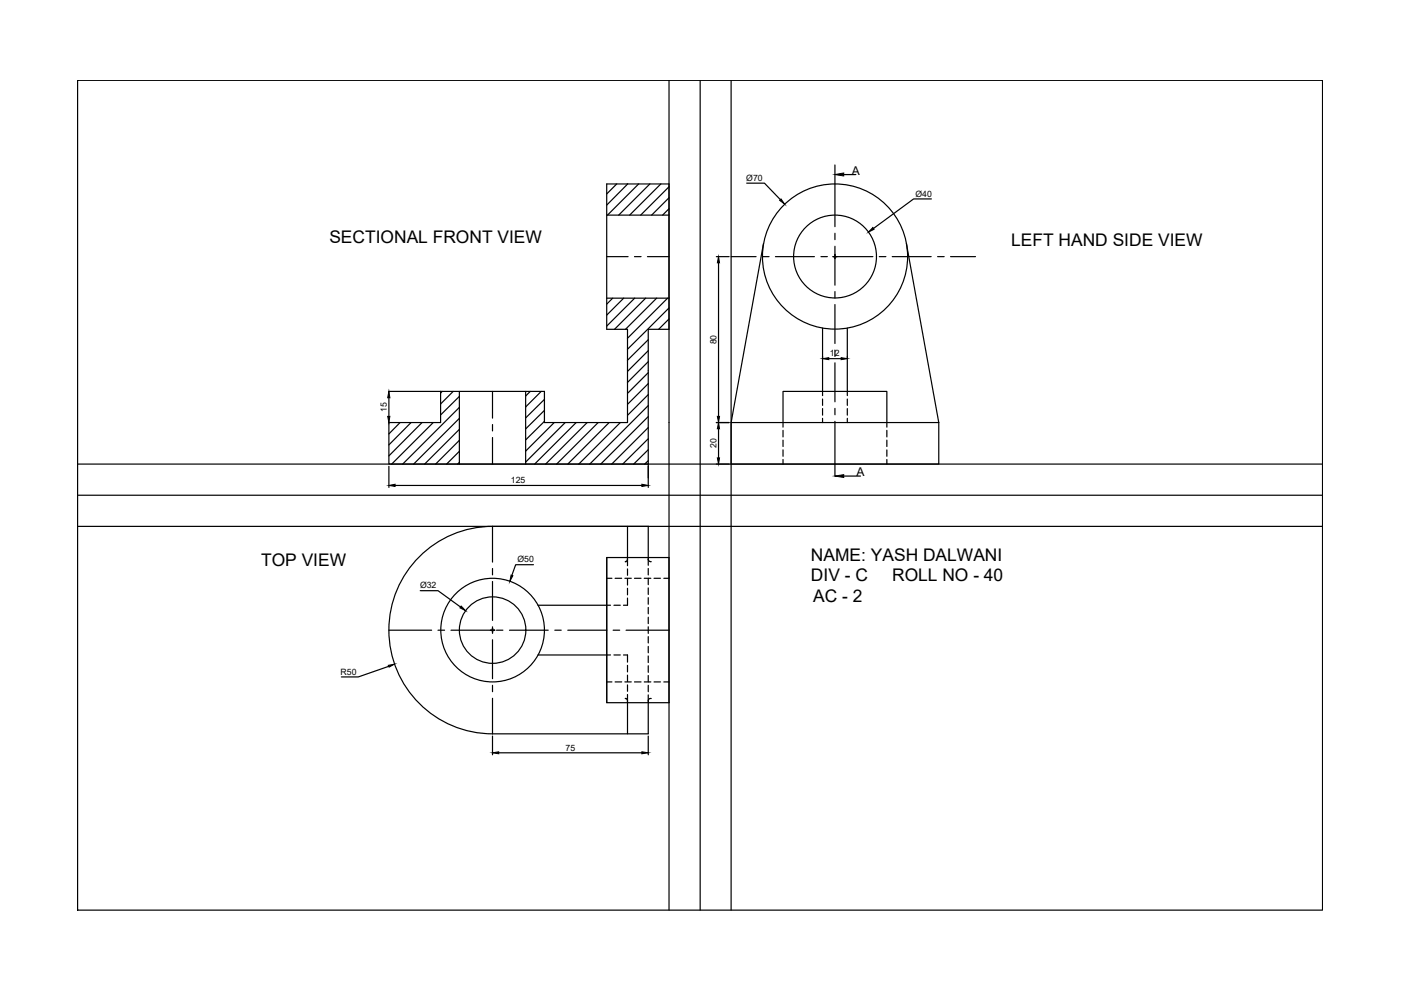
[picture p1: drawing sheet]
<svg xmlns="http://www.w3.org/2000/svg" width="297mm" height="210mm" viewBox="0 0 297 210" stroke-linecap="round" stroke-linejoin="round" font-family="sans-serif">
<!-- layer: 0 -->
<g fill="none" stroke="#000" stroke-width=".25">
<path d="M16.5 17h263.9v176h-263.9zM148.4 17v176M128.6 39h13.2v30.8h-4.4v28.6h-54.9v-8.8h10.9v-6.6h22v6.6h17.6v-19.8h-4.4zM130.8 39l-2.2 2.1M133.1 39l-4.5 4.5M135.4 39l-6.6 6.6M137.8 39l-6.6 6.6M140.1 39l-6.6 6.6M141.8 39.6l-6 6M177 35v4M178.9 37h2.6M128.6 45.6h13.2"/>
<path d="M141.8 41.9l-3.6 3.7M141.8 44.3l-1.3 1.3M161.9 51.7l-6.9 37.9M192.2 51.7l6.8 37.9M128.6 63.2h13.2M129.9 63.2l-1.3 1.3M132.2 63.2l-3.6 3.6M134.6 63.2l-6 5.9M136.9 63.2l-6.6 6.6M137.4 72l-4.4 4.4M137.4 74.4l-4.4 4.4M137.4 76.7l-4.4 4.4"/>
<path d="M137.4 79l-4.4 4.4M139.2 63.2l-6.6 6.6M141.5 63.2l-8.5 8.5M141.8 65.3l-8.8 8.8M141.8 67.6l-2.2 2.2M174.4 69.6v13.4M179.6 69.6v13.4M82.5 89.6v.1M84.8 89.6l-2.3 2.4M87.2 89.6l-4.7 4.7M89.5 89.6l-7 7.1M91.8 89.6l-8.8 8.8"/>
<path d="M93.8 83l-.4 .3M96.1 83l-2.7 2.7M97.4 86.4l-12 12M97.4 88.7l-9.7 9.7M97.4 84l-4 4M97.4 91l-7.4 7.4M97.4 93.4l-5 5M97.4 95.7l-2.7 2.7M97.4 98.1l-.4 .3M97.4 83v15.4M111.4 83v15.4M112.4 83l-1 1"/>
<path d="M114.8 83l-3.4 3.3M115.4 84.7l-4 3.9M115.4 87l-4 3.9M115.4 89.3l-4 4M117.5 89.6l-6.1 6M119.8 89.6l-8.4 8.4M122.2 89.6l-8.8 8.8M124.5 89.6l-8.8 8.8M126.8 89.6l-8.8 8.8M129.1 89.6l-8.7 8.8M131.5 89.6l-8.8 8.8M137.4 81.3l-4.4 4.4"/>
<path d="M137.4 83.7l-4.4 4.4M137.4 86l-12.4 12.4M137.4 88.3l-10 10.1M137.4 90.6l-7.7 7.8M137.4 93l-5.4 5.4M137.4 95.3l-3 3.1M137.4 97.7l-.7 .7M155 89.6v8.8h44v-8.8M155 89.6h44M174.4 83h-8.4v6.6M174.4 83h5.2M177 98.4v2.5"/>
<path d="M179.6 83h8.4v6.6M16.5 105h263.9M128.6 118.2h13.2v30.8h-13.2zM128.6 118.2v30.8M132.6 119.1h.1M133 111.6v7l-.2 .4-.2 .1M137.9 119.1h.1M137.9 119.1l-.2-.1-.3-.4v-7h-33a22 22 0 0 0-21.9 22 22 22 0 0 0 21.9 22h33v-7M178.9 100.9h3.5M114.1 138.9h14.5M114.1 128.3h14.5M132.6 148.1h.1"/>
<path d="M132.6 148.1l.2 .1 .2 .3M133 148.6v7M137.9 148.1h.1M137.9 148.1l-.2 .1-.3 .3"/>
<circle cx="177" cy="54.4" r="15.4"/>
<circle cx="177" cy="54.4" r="8.8"/>
<circle cx="104.4" cy="133.6" r="11"/>
<circle cx="104.4" cy="133.6" r="7"/>
</g>
<!-- layer: Construction -->
<path d="M141.8 17v176M155 17v176M16.5 98.4h263.9M16.5 111.6h263.9" fill="none" stroke="#000" stroke-width=".25"/>
<!-- layer: Centre Line -->
<g fill="none" stroke="#000" stroke-width=".25">
<path d="M177 39v9.1M128.6 54.4h4.6M134.5 54.4h1.4M137.3 54.4h4.5M155 54.4h5.3M161.7 54.4h1.4M164.4 54.4h8.3M174.1 54.4h1.3M176.8 54.4h8.3M177 49.5v1.3M177 52.2v8.3M186.4 54.4h1.4"/>
<path d="M189.2 54.4h8.2M198.8 54.4h1.4M201.5 54.4h5.3M177 61.8v1.4M177 64.6v8.2M177 74.2v1.4M177 76.9v8.3M104.4 83v5.7M104.4 90v1.4M104.4 92.8v5.6M177 86.6v1.3M177 89.3v9.1"/>
<path d="M104.4 111.6v7.6M82.5 133.6h9M92.9 133.6h1.4M95.6 133.6h8.3M104.4 120.5v1.4M104.4 123.3v8.2M104.4 132.9v1.4M104.4 135.7v8.2M105.3 133.6h1.3M108 133.6h8.2M117.6 133.6h1.4M120.4 133.6h8.2"/>
<path d="M130 133.6h1.4M132.7 133.6h9.1M104.4 145.3v1.4M104.4 148.1v7.5"/>
</g>
<!-- layer: Hidden -->
<g fill="none" stroke="#000" stroke-width=".25">
<path d="M166 89.6v1M166 91.2v1.4M166 93.3v1.4M166 95.4v1.3M166 97.4v1M174.4 83v.9M174.4 84.6v1.4M174.4 86.6v1.4M174.4 88.7v.9M179.6 83v.9M179.6 84.6v1.4M179.6 86.6v1.4"/>
<path d="M179.6 88.7v.9M188 89.6v1M188 91.2v1.4M188 93.3v1.4M188 95.4v1.3M188 97.4v1M133 118.4v1.5M137.4 118.4v1.5M128.6 128.3h.8M128.6 138.9h.8M128.6 122.6h1.1M130.2 128.3h1.3"/>
<path d="M130.2 138.9h1.3M130.4 122.6h1.4M132.2 138.9h.8v1.5M132.5 122.6h1.3M133 126.8v1.5h-.8M133 120.6v1.4M133 122.7v1.4M133 124.7v1.4M134.5 122.6h1.4M136.6 122.6h1.4M137.4 120.5v1.4M137.4 122.6v1.4"/>
<path d="M137.4 124.6v1.4M137.4 126.7v1.4M137.4 128.8v1.3M137.4 130.9v1.3M137.4 132.9v1.4M137.4 135v1.3M137.4 137v1.4M137.4 139.1v1.4M138.7 122.6h1.3M140.7 122.6h1.1M128.6 144.6h1.1M130.4 144.6h1.4"/>
<path d="M132.5 144.6h1.3M133 141.1v1.4M133 143.1v1.4M133 145.2v1.4M133 147.2v1.6M134.5 144.6h1.4M136.6 144.6h1.4M137.4 141.2v1.4M137.4 143.2v1.4M137.4 145.3v1.4M137.4 147.3v1.5M138.7 144.6h1.3"/>
<path d="M140.7 144.6h1.1"/>
</g>
<!-- layer: Dimension -->
<g fill="none" stroke="#000" stroke-width=".25">
<path d="M158.3 38.8h3.8l3.4 3.5M151.9 54.4h2.7M152.3 55.7v32.6M176.6 54.4h.8M177 53.9v.9M197.5 42.2h-3.8l-8.5 6.2M174.4 75.6v.2M175.7 76h2.6M179.6 75.6v.2M82.5 84.3v4M82.5 98.9v4.4M82.5 83h10.9"/>
<path d="M137.4 98.4v4.9M151.9 98.4h2.7M151.9 89.6h2.7M152.3 90.9v6.2M83.8 102.9h52.3M113.1 119.7h-3.8l-.8 2.3M89.1 125.2h3.8l4.7 3.5M104 133.6h.9M104.4 133.2v.8M82.4 141.3l-6.4 2.2h-3.6M104.4 156.1v3.9M105.7 159.6h30.4"/>
<path d="M137.4 156.1v3.9"/>
</g>
<g fill="#000" stroke="#000" stroke-width=".21">
<path d="M152.3 54.4l.3 1.3h-.5zM165.3 42.5l.3-.3 .8 1.1zM185.1 48.2l.2 .4-1.2 .6zM174.4 76l1.3-.2v.5zM178.3 75.8l1.3 .2-1.3 .3zM82.2 88.3h.5l-.2 1.3zM82.5 83l.2 1.3h-.5zM152.1 97.1h.5l-.3 1.3zM152.3 89.6l.3 1.3h-.5zM152.1 88.3h.5l-.3 1.3zM82.5 102.9l1.3-.2v.4zM136.1 102.7l1.3 .2-1.3 .2z"/>
<path d="M97.8 128.5l.9 1-1.2-.6zM108.4 121.9l.3 .2-.6 1.1zM82.3 141.1l1.3-.3-1.1 .6zM104.4 159.6l1.3-.2v.4zM136.1 159.4l1.3 .2-1.3 .2z"/>
</g>
<!-- layer: 0 -->
<path d="M177 37l1.9-.3v.6zM177 100.9l1.9-.3v.6z" fill="#000" stroke="#000" stroke-width=".21"/>
<g font-size="3.7">
<text x="69.8" y="51.4">SECTIONAL FRONT VIEW</text>
<text x="214.4" y="52.1">LEFT HAND SIDE VIEW</text>
<text x="55.4" y="119.9">TOP VIEW</text>
<text x="171.9" y="119">NAME: YASH DALWANI</text>
<text x="171.9" y="123.2">DIV - C</text>
<text x="189.2" y="123.2">ROLL NO - 40</text>
<text x="172.4" y="127.7">AC - 2</text>
</g>
<g font-size="2.6">
<text x="180.6" y="37">A</text>
<text x="181.6" y="100.9">A</text>
</g>
<g font-size="1.8">
<text x="158.2" y="38.3">Ø70</text>
<text x="194.1" y="41.7">Ø40</text>
<text x="151.9" y="73" transform="rotate(-90 151.9 73)">80</text>
<text x="176" y="75.6">12</text>
<text x="82" y="87.4" transform="rotate(-90 82 87.4)">15</text>
<text x="151.9" y="95" transform="rotate(-90 151.9 95)">20</text>
<text x="108.3" y="102.5">125</text>
<text x="109.7" y="119.2">Ø50</text>
<text x="89.1" y="124.7">Ø32</text>
<text x="72.2" y="143.1">R50</text>
<text x="119.9" y="159.1">75</text>
</g>
</svg>
